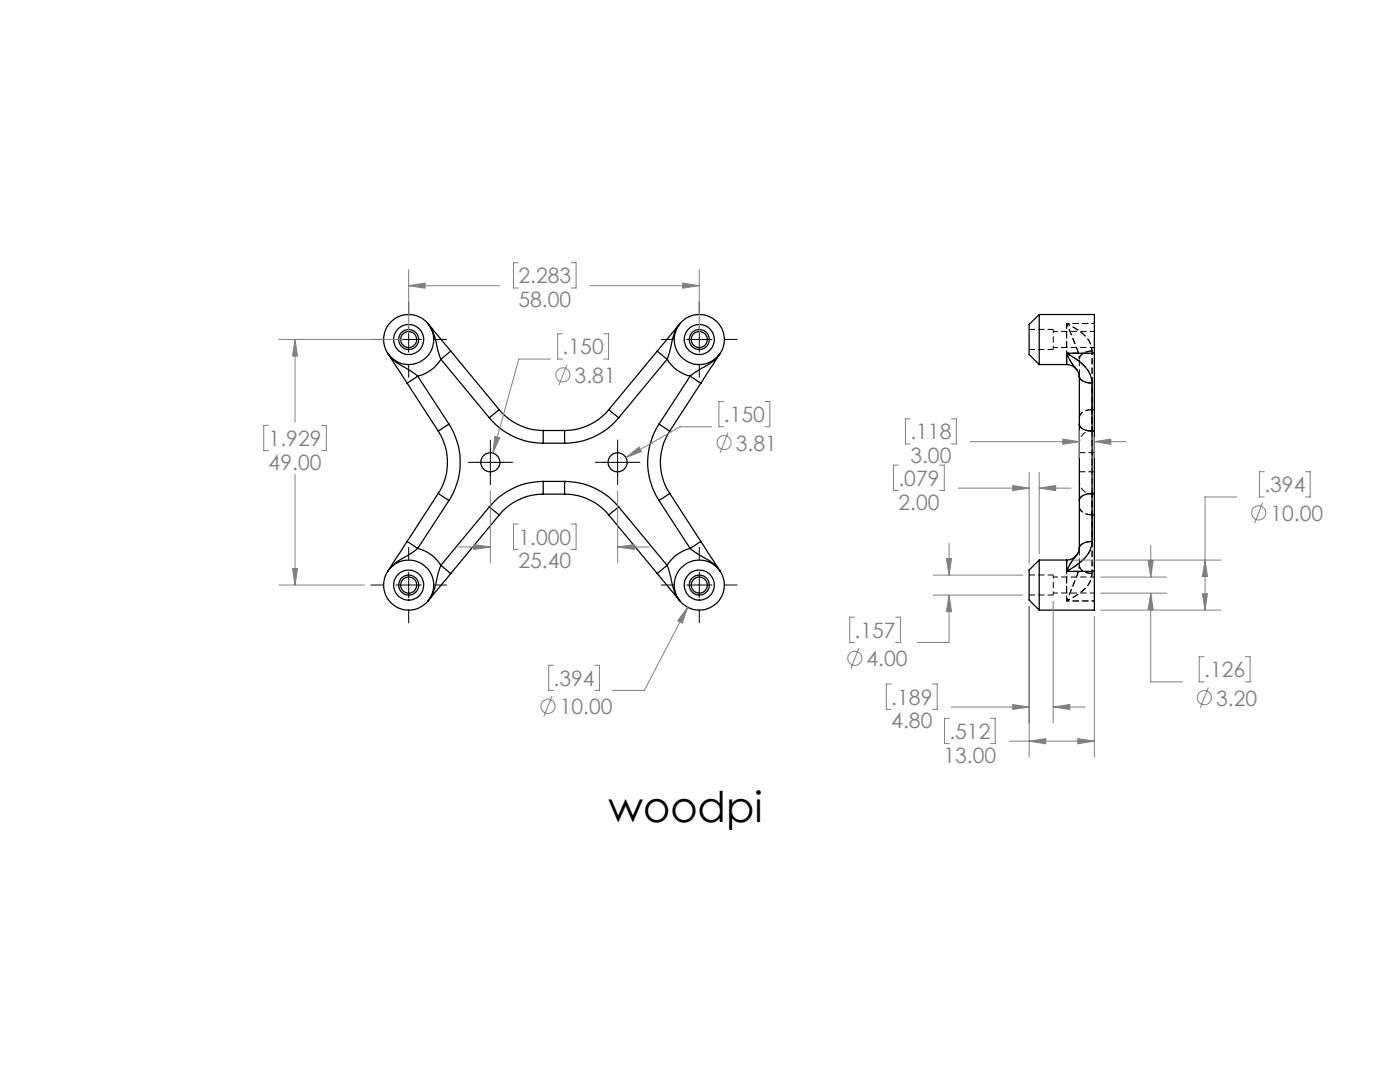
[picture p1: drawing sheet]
<svg xmlns="http://www.w3.org/2000/svg" width="279mm" height="216mm" viewBox="0 0 279 216" stroke-linecap="round" stroke-linejoin="round" font-family="sans-serif">
<g fill="none" stroke="#000" stroke-width=".25">
<path d="M77.6 70.7l-.2-.2 3.8 5.9M77.8 71a11.6 11.6 0 0 0 4.1 3l1.5 1.1M81.2 76.4l6.3 9.6M83.4 75.1l-2.2 1.3M83.4 75.1l6.2 9.5M88 71.7a7.5 7.5 0 0 1-4.6 3.4M88 71.7l9.6 11.7M90 70.1l-2 1.6M90 70.1l-4.6-5.5a11.3 11.3 0 0 1 2 5.3l.6 1.8M90 70.1l9.6 11.6M131.2 70.1l1.9 1.6M131.2 70.1l-9.7 11.6"/>
<path d="M133.1 71.7a7.3 7.3 0 0 0 4.6 3.4M133.1 71.7l-9.6 11.7M135.5 64.8a13 13 0 0 0-1.8 5.1l-.6 1.8M135.6 64.6l-4.4 5.5M137.7 75.1l2.2 1.3M137.7 75.1l-6.2 9.5M139.9 76.4l-6.2 9.6M143.4 70.9a11.8 11.8 0 0 1-4.2 3.1l-1.5 1.1M143.6 70.6l.2-.1-3.9 5.9M207.4 62.8h11v7.7M207.4 62.8v9.9M207.4 62.8l-2 1.9v6l2 2"/>
<path d="M207.4 72.7h5.5M212.9 70.5l.7 1.6a7.7 7.7 0 0 1 1.8 2.7v.3M212.9 72.7a2.57 2.57 0 0 1 2 1.1M212.9 70.5l.7 .4a8.9 8.9 0 0 1 4 4l.3 1.5M212.9 70.5v2.2M212.9 70.5h5.5M215.4 75.1a2.2 2.2 0 0 0 2.5 1.3M215.4 75.1v9.5M217.9 76.4v9.6M218.4 70.5v15.5M87.5 98.5l2.1 1.4M87.5 86a11.4 11.4 0 0 1 0 12.5"/>
<path d="M87.5 98.5l-6.3 9.6M89.6 84.6a14.1 14.1 0 0 1 0 15.3M89.6 84.6l-2.1 1.4M89.6 99.9l-6.2 9.5M97.6 83.4a14.1 14.1 0 0 0 10.8 5M99.6 81.7l-2 1.7M99.6 81.7a11.5 11.5 0 0 0 8.8 4.2M108.4 96.1v2.5M108.4 96.1a13.9 13.9 0 0 0-10.8 5M108.4 85.9v2.5M108.4 98.6a11.4 11.4 0 0 0-8.8 4.2M108.4 98.6h4.3"/>
<path d="M108.4 96.1h4.3M108.4 88.4h4.3M108.4 85.9h4.3M112.7 85.9v2.5M112.7 96.1v2.5M112.7 98.6a11.4 11.4 0 0 1 8.8 4.2M112.7 96.1a13.9 13.9 0 0 1 10.8 5M121.5 81.7a11.5 11.5 0 0 1-8.8 4.2M121.5 81.7l2 1.7M123.5 83.4a14.1 14.1 0 0 1-10.8 5M131.5 84.6l2.2 1.4M131.5 84.6a13.9 13.9 0 0 0 0 15.3"/>
<path d="M131.5 99.9l6.2 9.5M133.7 98.5l-2.2 1.4M133.7 86a11.3 11.3 0 0 0 0 12.5M133.7 98.5l6.2 9.6M215.4 84.6a2.2 2.2 0 0 0 2.5 1.4M215.4 84.6v15.3M215.4 99.9v9.5M217.9 98.5a2.78 2.78 0 0 0-2.5 1.1v.3M217.9 86v12.5M217.9 98.5h.5M217.9 98.5v9.6M217.9 86h.5"/>
<path d="M218.4 86v12.5M218.4 98.5v15.5M81.2 108.1l2.2 1.3M81.2 108.1l-3.8 5.9 .1-.2M83.4 109.4a7.5 7.5 0 0 1 4.6 3.4M83.4 109.4l-2.1 1.5a9.8 9.8 0 0 0-3.6 2.7M88 112.8l2 1.6M88 112.8l-.8 2.4a9.8 9.8 0 0 1-1.5 4.4M90 114.4l-4.6 5.5 .1-.1M97.6 101.1l2 1.7M97.6 101.1l-9.6 11.7M99.6 102.8l-9.6 11.6"/>
<path d="M121.5 102.8l9.7 11.6M123.5 101.1l-2 1.7M123.5 101.1l9.6 11.7M131.2 114.4l4.5 5.5M133.1 112.8l-1.9 1.6M133.1 112.8l.8 2.4a10.6 10.6 0 0 0 1.7 4.6M137.7 109.4a7.3 7.3 0 0 0-4.6 3.4M137.7 109.4l2.1 1.5a10.1 10.1 0 0 1 3.5 2.6M139.9 108.1l-2.2 1.3M139.9 108.1l3.9 5.9-.3-.3M207.4 111.8v9.9M207.4 111.8l-2 1.9v6l2 2"/>
<path d="M207.4 111.8h5.5M212.9 111.8v2.2M212.9 114h5.5M214.9 110.7a2.57 2.57 0 0 1-2 1.1M214.9 110.7l-1.3 1.7-.7 1.6M214.9 110.7h.1M215.4 109.4l-.1 .6-.4 .7M217.9 108.1a5.6 5.6 0 0 1-2.6 4.4l-2.4 1.5M217.9 108.1a2.2 2.2 0 0 0-2.5 1.3M218.4 114v7.7h-11"/>
<circle cx="81.6" cy="67.7" r="5"/>
<circle cx="81.6" cy="67.7" r="1.6"/>
<circle cx="81.6" cy="67.7" r="2"/>
<circle cx="81.6" cy="67.7" r="2.99"/>
<circle cx="139.6" cy="67.7" r="5"/>
<circle cx="139.6" cy="67.7" r="1.6"/>
<circle cx="139.6" cy="67.7" r="2"/>
<circle cx="139.6" cy="67.7" r="2.99"/>
<circle cx="97.8" cy="92.3" r="1.9"/>
<circle cx="123.2" cy="92.3" r="1.9"/>
<circle cx="81.6" cy="116.7" r="5"/>
<circle cx="81.6" cy="116.7" r="2"/>
<circle cx="81.6" cy="116.7" r="2.99"/>
<circle cx="81.6" cy="116.8" r="1.61"/>
<circle cx="139.5" cy="116.8" r="1.61"/>
<circle cx="139.6" cy="116.7" r="5"/>
<circle cx="139.6" cy="116.7" r="2"/>
<circle cx="139.6" cy="116.7" r="2.99"/>
</g>
<path d="M212.9 64.5h5.5M212.9 64.5l.4 1a24 24 0 0 1 2.1 6.2M212.9 70.5h5.5M215.4 71.7a23.9 23.9 0 0 0-2.1-6.2l-.4-1M215.4 75l-.1-.7-.4-.5M212.9 119.9h5.5M212.9 119.9l.4-.9a24 24 0 0 0 2.1-6.2M212.9 114h5.5M214.9 110.7l.4-.6 .1-.7M215.4 112.8a23.9 23.9 0 0 1-2.1 6.2l-.4 .9" fill="none" stroke="#000" stroke-width=".2" stroke-dasharray="1.3 .6" stroke-dashoffset=".7" stroke-linecap="butt"/>
<path d="M215.4 75v-3.3M215.4 71.7a2.24 2.24 0 0 1 2.5-1.7M215.4 83.4a2.24 2.24 0 0 1 2.5-1.7M215.4 112.8v-3.4M217.9 102.7a2.24 2.24 0 0 1-2.5-1.6M217.9 114.4a2.24 2.24 0 0 1-2.5-1.6" fill="none" stroke="#000" stroke-width=".2" stroke-dasharray="1.3 .6" stroke-dashoffset="-.1" stroke-linecap="butt"/>
<g fill="none" stroke="#000" stroke-width=".2" stroke-dasharray="1.3 .6" stroke-dashoffset=".5" stroke-linecap="butt">
<path d="M210.2 69.7v-4M212.9 64.5a10.3 10.3 0 0 1 4.7 4.1l.3 1.4M217.9 70a6 6 0 0 0-3.4-4.6l-1.6-.9M217.9 70v11.7M215.4 88.4a2.54 2.54 0 0 1 2.5-2.5M217.9 81.7v-11.7M217.9 98.6a2.54 2.54 0 0 1-2.5-2.6M217.9 85.9v-4.2M217.9 81.7v4.2M217.9 98.6v4.1M210.2 118.7v-4M212.9 119.9a10.3 10.3 0 0 0 4.7-4l.3-1.5"/>
<path d="M217.9 114.4v-11.7M217.9 102.7v-4.1M217.9 114.4a5.2 5.2 0 0 1-2.6 4.1l-2.4 1.4M217.9 102.7v11.7"/>
</g>
<path d="M217.9 76.4a2.25 2.25 0 0 1-2.5-1.4M217.9 85.9h.5M217.9 81.7h.5M217.9 86a2.25 2.25 0 0 1-2.5-1.4M217.9 98.5a2.25 2.25 0 0 0-2.5 1.3M217.9 98.5h.5M218.4 98.6h-.5M218.4 81.7h-.5M218.4 86h-.5M217.9 102.7h.5M217.9 108a2.25 2.25 0 0 0-2.5 1.4M218.4 102.7h-.5" fill="none" stroke="#000" stroke-width=".2" stroke-dasharray="1.3 .6" stroke-linecap="butt"/>
<path d="M205.4 69.7h4.8M210.2 65.7h-4.8M215.4 94.1h3M217.9 98.5v-12.5M218.4 90.3h-3M205.4 118.7h4.8M210.2 114.7h-4.8" fill="none" stroke="#000" stroke-width=".2" stroke-dasharray="1.3 .6" stroke-dashoffset=".1" stroke-linecap="butt"/>
<path d="M212.9 70.5l.8 1.6 1.2 1.7M217.9 86v-9.6M214.9 110.7l-1.2 1.7-.8 1.6M217.9 108v-9.5" fill="none" stroke="#000" stroke-width=".2" stroke-dasharray="1.3 .6" stroke-dashoffset=".6" stroke-linecap="butt"/>
<path d="M212.9 70.5v2.2v-8.2M212.9 119.9v-8.2v2.3" fill="none" stroke="#000" stroke-width=".2" stroke-dasharray="1.3 .6" stroke-dashoffset=".2" stroke-linecap="butt"/>
<path d="M210.2 69.3h8.2M217.9 76.4a6.1 6.1 0 0 0-3.4-5l-1.6-.9M218.4 66.1h-8.2M210.2 118.3h8.2M212.9 114a10.5 10.5 0 0 0 4.7-4.4l.3-1.6M218.4 115.1h-8.2" fill="none" stroke="#000" stroke-width=".2" stroke-dasharray="1.3 .6" stroke-dashoffset=".3" stroke-linecap="butt"/>
<path d="M212.9 64.5v8.2M212.9 111.7v8.2" fill="none" stroke="#000" stroke-width=".2" stroke-dasharray="1.3 .6" stroke-dashoffset=".4" stroke-linecap="butt"/>
<g fill="none" stroke="#808080" stroke-width=".2">
<path d="M81.6 57l3.2-.5v1zM81.6 53.8v12.7M81.6 57h18.1M103.4 52.4h-.9v5.1h.9M114 52.4h1v5.1h-1M117.7 57h21.9M136.2 56.5l3.4 .5-3.4 .5zM139.6 53.8v12.7M55.7 67.7h24.6M58.9 67.7l.5 3.3h-1zM58.9 67.7v16.5M109.9 71.6h-6.4l-5.1 18.8"/>
<path d="M112.3 66.6h-1v5h1M113.1 72.8l-1.6 4M120.5 66.6h1v5h-1M53.6 84.9h-1v5h1M58.9 94.7v22M64.2 84.9h.9v5h-.9M97.9 98v14.3M98.7 87.1l1 .2-1.3 3.1zM123.3 98v14.3M124.9 91.3l2.6-2.1 .5 .9zM142.1 85.2h-6.4l-10.8 6.1M144.5 80.1h-1v5.1h1"/>
<path d="M145.3 86.3l-1.6 4M152.6 80.1h1v5.1h-1M179.3 92.8h-1v5.1h1M181.6 83.6h-.9v5h.9M187.5 92.8h1v5.1h-1M189.9 83.6h1v5h-1M191.2 97.4h14.2M193.6 88.1h21.8M202.1 96.9l3.3 .5-3.3 .5zM205.4 94.2v18.3M207.4 97.4l3.3-.5v1zM207.4 94.2v16.3"/>
<path d="M207.4 97.4h6.3M212.1 87.6l3.3 .5-3.3 .6zM215.4 85.9v5.4M218.4 88.1l3.3-.5v1.1zM218.4 87.3v4M218.4 88.1h6.4M246.8 99.2h-6.3v22.5M252.3 94.1h-.9v5.1h.9M260.5 94.1h1v5.1h-1M55.7 116.7h17M58.4 113.5h1l-.5 3.2zM91.5 109.1h6.4"/>
<path d="M94.5 108.7l3.4 .4-3.4 .5zM103.4 104.6h-.9v5h.9M114 104.6h1v5h-1M123.3 109.1l3.3-.4v.9zM123.3 109.1h6.3M186.2 118.7h17.9M186.2 114.8h17.9M188.9 111.4h1l-.5 3.4zM189.4 118.7l.5 3.4h-1zM189.4 118.7v9.5h-6.3M189.4 108.4v6.4M214.1 111.8h29.6"/>
<path d="M219.7 118.4h13.1M219.7 115.1h13.1M229.1 111.8h1.1l-.5 3.3zM229.7 118.4l.5 3.2h-1.1zM229.7 118.4v17.7h6.3M229.7 108.8v6.3M240 118.5h1l-.5 3.2zM240.5 111.8l.5 3.2h-1zM252 100.3l-1.6 4.1M110.2 138.9l-1.7 4M110.5 132.8h-1v5h1M118.7 132.8h.9v5h-.9"/>
<path d="M137.2 121.2l-1 3.2-.9-.5zM137.2 121.2l-8.6 16.6h-6.4M170.5 123.2h-.9v5h.9M171.4 129.3l-1.6 4.1M177.9 136.5h-1v5h1M178.8 123.2h.9v5h-.9M186.1 136.5h.9v5h-.9M205.4 121v30.1M210.2 120v24.3M218.4 123v28.1M219.7 121.7h24M240.3 131h-1v5.1h1"/>
<path d="M241.2 137.2l-1.7 4M248.5 131h1v5.1h-1M189.4 143.3h-.9v5.1h.9M189.8 141.1h15.6M197.7 143.3h.9v5.1h-.9M201.4 147.9h17M202.1 140.6l3.3 .5-3.3 .5zM205.4 147.9l3.3-.5v1zM210.2 141.1l3.3-.5v1zM210.2 141.1h6.3M215.1 147.4l3.3 .5-3.3 .5z"/>
<circle cx="112.3" cy="74.8" r="1.4"/>
<circle cx="144.5" cy="88.3" r="1.4"/>
<circle cx="251.2" cy="102.3" r="1.42"/>
<circle cx="170.6" cy="131.3" r="1.41"/>
<circle cx="240.4" cy="139.2" r="1.4"/>
<circle cx="109.4" cy="140.9" r="1.41"/>
</g>
<g fill="none" stroke="#000" stroke-width=".2">
<path d="M74 67.7h2.5M79 67.7h5.1M81.6 60.2v2.5M81.6 65.2v5.1M81.6 72.8v2.5M86.6 67.7h2.5M132 67.7h2.5M137 67.7h5.1M139.6 60.2v2.5M139.6 65.2v5.1M139.6 72.8v2.5M144.6 67.7h2.5"/>
<path d="M93.4 92.3h8.9M97.9 87.8v8.9M118.8 92.3h8.9M123.3 87.8v8.9M74 116.7h2.5M79 116.7h5.1M81.6 109.2v2.5M81.6 114.2v5.1M86.6 116.7h2.5M132 116.7h2.5M137 116.7h5.1M139.6 109.2v2.5"/>
<path d="M139.6 114.2v5.1M144.6 116.7h2.5M81.6 121.8v2.5M139.6 121.8v2.5"/>
</g>
<path d="M137.2 121.2l-1.9 2.7 .9 .5zM81.6 57l3.2-.5v1zM136.2 56.5l3.4 .5-3.4 .5zM58.9 67.7l.5 3.3h-1zM58.4 113.5h1l-.5 3.2zM94.5 108.7l3.4 .4-3.4 .5zM123.3 109.1l3.3-.4v.9zM98.7 87.1l-.3 3.3 1.3-3.1zM124.9 91.3l3.1-1.2-.5-.9zM210.2 141.1l3.3-.5v1zM202.1 140.6l3.3 .5-3.3 .5zM229.7 118.4l.5 3.2h-1.1zM229.1 111.8h1.1l-.5 3.3zM189.4 118.7l.5 3.4h-1zM188.9 111.4h1l-.5 3.4zM205.4 147.9l3.3-.5v1zM215.1 147.4l3.3 .5-3.3 .5zM202.1 96.9l3.3 .5-3.3 .5zM207.4 97.4l3.3-.5v1zM218.4 88.1l3.3-.5v1.1zM212.1 87.6l3.3 .5-3.3 .6zM240.5 111.8l.5 3.2h-1zM240 118.5h1l-.5 3.2z" fill="#808080"/>
<text font-size="8.5" x="121.4" y="164">woodpi</text>
<g font-size="4.2" fill="#808080">
<text x="103.5" y="56.5">2.283</text>
<text x="103.5" y="61.3">58.00</text>
<text x="112.3" y="70.7">.150</text>
<text x="114.7" y="76.4">3.81</text>
<text x="53.6" y="89">1.929</text>
<text x="144.5" y="84.2">.150</text>
<text x="146.9" y="89.9">3.81</text>
<text x="181.7" y="87.7">.118</text>
<text x="53.6" y="93.7">49.00</text>
<text x="181.7" y="92.4">3.00</text>
<text x="179.3" y="96.9">.079</text>
<text x="179.3" y="101.7">2.00</text>
<text x="252.3" y="98.2">.394</text>
<text x="253.5" y="103.9">10.00</text>
<text x="103.5" y="108.7">1.000</text>
<text x="103.5" y="113.4">25.40</text>
<text x="170.5" y="127.3">.157</text>
<text x="110.5" y="136.8">.394</text>
<text x="172.9" y="132.9">4.00</text>
<text x="240.3" y="135.1">.126</text>
<text x="111.7" y="142.5">10.00</text>
<text x="177.9" y="140.6">.189</text>
<text x="242.7" y="140.8">3.20</text>
<text x="177.9" y="145.4">4.80</text>
<text x="189.5" y="147.4">.512</text>
<text x="188.3" y="152.2">13.00</text>
</g>
</svg>
